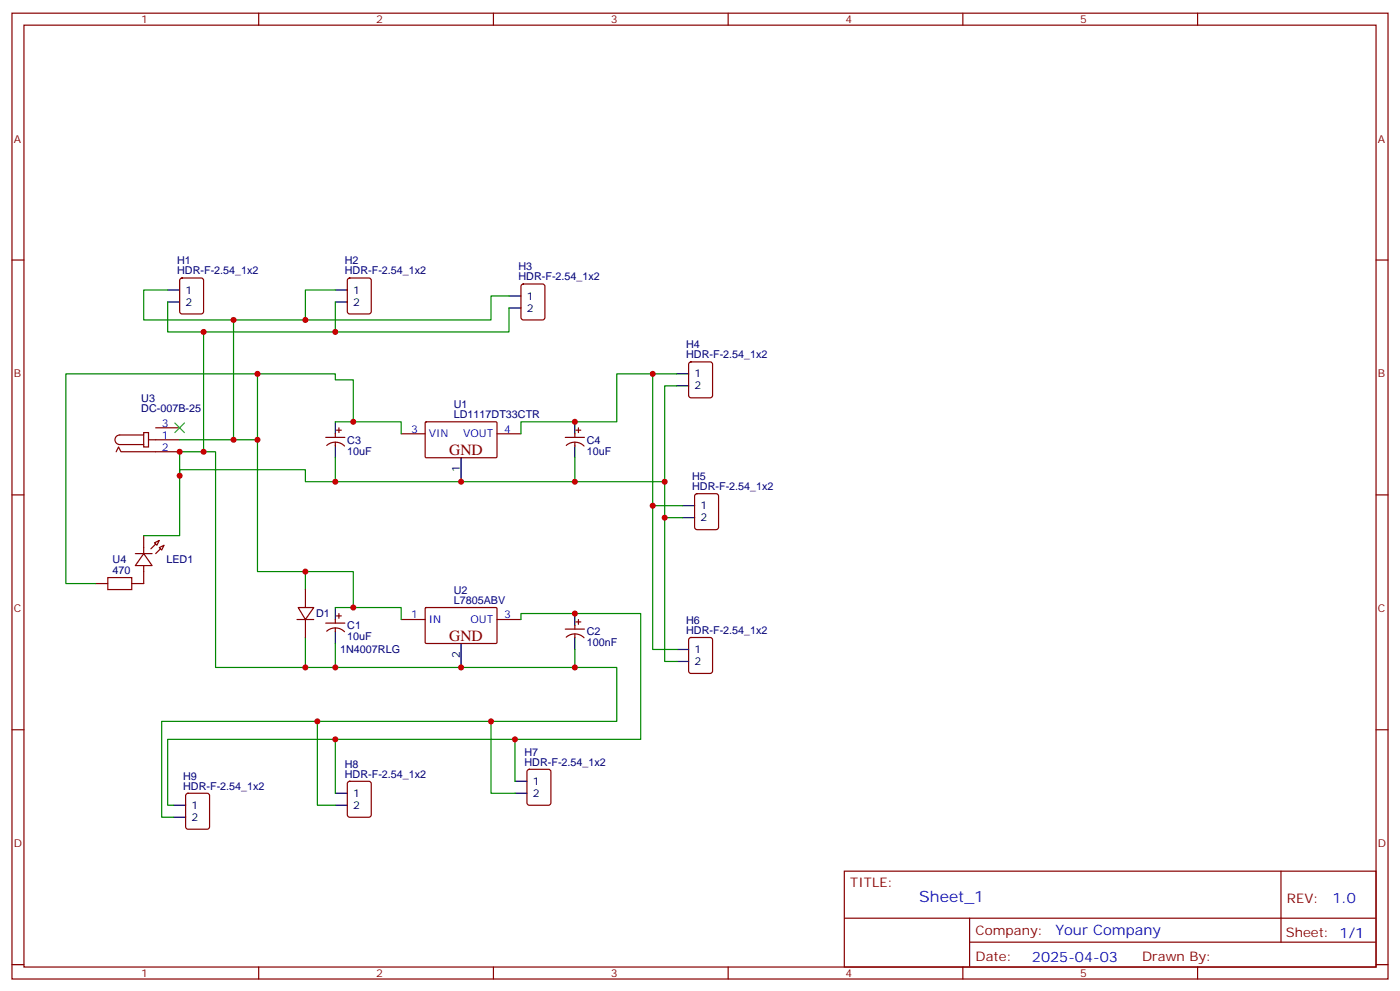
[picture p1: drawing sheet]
<svg xmlns="http://www.w3.org/2000/svg" width="412mm" height="292mm" viewBox="0 0 412 292" stroke-linecap="round" stroke-linejoin="round" font-family="sans-serif">
<g fill="none" stroke="#870000" stroke-width=".35">
<path d="M3.5 3.9h405.4v284.3h-405.4zM7.1 7.4h398.2v277.3h-398.2zM76.2 3.9v3.5M145.3 3.9v3.5M214.5 3.9v3.5M283.6 3.9v3.5M352.8 3.9v3.5M3.5 76.6h3.6M405.3 76.6h3.6M53.2 82.1l.4-.3h5.7l.6 .5 .1 9.4-.5 .7h-5.9l-.6-.4-.1-9.4zM102.5 82.1l.5-.3h5.7l.6 .5 .1 9.4-.5 .7h-5.9l-.6-.4-.1-9.4zM153.7 83.8l.5-.2h5.6l.7 .4v9.5l-.4 .6-5.9 .1-.7-.5v-9.4z"/>
<path d="M203.1 106.7l.5-.2h5.6l.6 .5 .1 9.4-.5 .7h-5.8l-.7-.4-.1-9.5zM34.2 133l.7-1.4 .7 1.4h17.3M42.3 127.4h1.4v4.2h-1.4zM42.3 128.1h-7a1.41 1.41 0 0 0-1.4 1.4 1.41 1.41 0 0 0 1.4 1.4h7M43.7 129.5h9.2M45.9 125.9h7M96 128.8h5.6M96.2 131.1a3.8 3.8 0 0 1 5.3 .2M98.8 127.7v1.1M98.8 130.2v1M99.1 126.6h1.4M99.8 125.9v1.5"/>
<path d="M118.2 127.7h7M125.3 124.4l.3-.2h20.6l.2 .3-.1 10.1-.3 .2-20.6-.1-.2-.3zM146.4 127.7h7.1M166.5 128.8h5.7M166.8 131.1a3.8 3.8 0 0 1 5.2 .2M169.3 127.7v1.1M169.3 130.2v1M169.7 126.6h1.4M170.4 125.9v1.5M3.5 145.7h3.6M42.3 157.7v5.3M45.5 159.8l1.4-.7-.7 1.4z"/>
<path d="M204.8 145.6l.5-.3h5.7l.6 .5 .1 9.4-.5 .7h-5.9l-.6-.4-.1-9.5zM405.3 145.7h3.6M28.2 171.8h3.5M39.9 163h4.9M42.3 163l2.5 3.5h-4.9zM42.3 166.5v5.3h-3.5M46.9 161.2l1.4-.7-.7 1.4zM87.8 178.9h4.6l-2.4 3.5zM90 173.6v5.3M125.3 179l.3-.1h20.6l.2 .3-.1 10.1-.3 .1h-20.6l-.2-.3zM87.5 182.4h4.9M90 182.4v5.3"/>
<path d="M96 183.4h5.6M96.2 185.8a3.8 3.8 0 0 1 5.3 .2M98.8 182.4v1M98.8 184.9v1M99.1 181.3h1.4M99.8 180.6v1.4M118.2 182.4h7M146.4 182.4h7.1M166.5 185.2h5.7M166.8 187.6a3.8 3.8 0 0 1 5.2 .2M169.3 184.1v1.1M169.3 186.6v1.1"/>
<path d="M169.7 183.1h1.4M170.4 182.4v1.4M203.1 187.9l.5-.2h5.6l.6 .4 .1 9.5-.5 .6-5.8 .1-.7-.5-.1-9.4zM3.5 214.8h3.6M405.3 214.8h3.6M54.9 233.7l.5-.2h5.6l.7 .5v9.4l-.4 .7h-5.9l-.7-.4v-9.5zM102.5 230.2l.5-.2h5.7l.6 .4 .1 9.5-.5 .6-5.9 .1-.6-.5-.1-9.4zM155.5 226.7l.4-.2h5.7l.6 .4 .1 9.5-.5 .6-5.9 .1-.6-.5-.1-9.4zM248.7 256.5h156.6v28.2h-156.6zM377.3 256.5v20.9M248.7 270.3h156.5M285.6 277.4h119.6"/>
<path d="M285.6 270.3v14.1M3.5 284h3.6M76.2 284.7v3.5M145.3 284.7v3.5M214.5 284.7v3.5M283.6 284.7v3.5M352.8 284.7v3.5M405.3 284h3.6"/>
</g>
<g fill="none" stroke="#000" stroke-width=".35">
<path d="M49.4 85.4h3.5M49.4 88.9h3.5M98.8 85.4h3.5M98.8 88.9h3.5M149.9 87.1h3.6M149.9 90.7h3.6M199.3 110.1h3.5M199.3 113.6h3.5M98.8 124.2v3.5M98.8 131.2v3.6M135.8 134.8v7M169.3 124.2v3.5"/>
<path d="M169.3 131.2v3.6M201.1 148.9h3.5M201.1 152.4h3.5M98.8 178.9v3.5M98.8 185.9v3.5M135.8 189.4v7.1M169.3 180.6v3.5M169.3 187.7v3.5M199.3 191.2h3.5M199.3 194.7h3.5M51.2 237.1h3.5M98.8 233.5h3.5"/>
<path d="M98.8 237.1h3.5M151.7 230h3.5M151.7 233.5h3.5M51.2 240.6h3.5"/>
</g>
<g fill="none" stroke="#008700" stroke-width=".35">
<path d="M49.4 85.4h-7.1v8.8h26.5v35.3M49.4 88.9v8.8h10.6v35.3M98.8 85.4h-8.8v8.8M98.8 88.9v8.8M149.9 87.1h-5.3v7.1h-75.8M149.9 90.7v7h-89.9M75.8 110.1h23v1.7h5.3v12.4M192.3 110.1v81.1h7M199.3 110.1h-17.6v14.1h-28.2v3.5M199.3 113.6h-3.5v28.2h-26.5M52.9 129.5h22.9v-19.4h-56.4v61.7h8.8M75.8 129.5v38.8h14.2"/>
<path d="M98.8 124.2h19.4v3.5M98.8 134.8v7h70.5v-7M42.3 157.7h10.6v-24.7h10.6v63.5h26.5M52.9 140.1v-1.8h37.1v3.5h8.8M192.3 148.9h8.8M195.8 141.8v52.9h3.5M195.8 152.4h5.3M90 173.6v-5.3h14.1v10.6M98.8 178.9h19.4v3.5M90 187.7v8.8h8.8M98.8 189.4v7.1h70.5v-5.3M153.5 182.4v-1.8h35.2v37.1h-139.3v19.4h1.8"/>
<path d="M169.3 196.5h12.4v15.9h-134.1v28.2h3.6M93.5 212.4v24.7h5.3M98.8 217.7v15.8M144.6 212.4v21.1h7.1M151.7 217.7v12.3"/>
</g>
<g fill="#870000" stroke="#870000" stroke-width=".35">
<path d="M44.4 161.6l1.5-1.4z"/>
<path d="M45.9 163l1.4-1.4z"/>
</g>
<path d="M31.7 170h7.1v3.6h-7.1z" fill="none" stroke="#a10000" stroke-width=".35"/>
<path d="M51.5 124.5l2.8 2.9M54.3 124.5l-2.8 2.9" fill="none" stroke="#3c3" stroke-width=".35"/>
<g fill="#c00">
<circle cx="104.1" cy="178.9" r=".88"/>
<circle cx="98.8" cy="196.5" r=".88"/>
<circle cx="169.3" cy="180.6" r=".88"/>
<circle cx="135.8" cy="196.5" r=".88"/>
<circle cx="169.3" cy="196.5" r=".88"/>
<circle cx="135.8" cy="141.8" r=".88"/>
<circle cx="169.3" cy="124.2" r=".88"/>
<circle cx="169.3" cy="141.8" r=".88"/>
<circle cx="104.1" cy="124.2" r=".88"/>
<circle cx="98.8" cy="141.8" r=".88"/>
<circle cx="90" cy="168.3" r=".88"/>
<circle cx="90" cy="196.5" r=".88"/>
<circle cx="75.8" cy="110.1" r=".88"/>
<circle cx="52.9" cy="140.1" r=".88"/>
<circle cx="52.9" cy="133" r=".88"/>
<circle cx="75.8" cy="129.5" r=".88"/>
<circle cx="68.8" cy="129.5" r=".88"/>
<circle cx="68.8" cy="94.2" r=".88"/>
<circle cx="90" cy="94.2" r=".88"/>
<circle cx="60" cy="133" r=".88"/>
<circle cx="60" cy="97.7" r=".88"/>
<circle cx="98.8" cy="97.7" r=".88"/>
<circle cx="192.3" cy="110.1" r=".88"/>
<circle cx="192.3" cy="148.9" r=".88"/>
<circle cx="195.8" cy="141.8" r=".88"/>
<circle cx="195.8" cy="152.4" r=".88"/>
<circle cx="98.8" cy="217.7" r=".88"/>
<circle cx="151.7" cy="217.7" r=".88"/>
<circle cx="93.5" cy="212.4" r=".88"/>
<circle cx="144.6" cy="212.4" r=".88"/>
</g>
<g font-size="4.6" fill="#800">
<text x="132.3" y="134.1">GND</text>
<text x="132.3" y="188.7">GND</text>
</g>
<text font-size="4.6" fill="#00f" x="270.8" y="265.5">Sheet_1</text>
<g font-size="4.2" fill="#00f">
<text x="392.5" y="265.7">1.0</text>
<text x="310.9" y="275.3">Your Company</text>
<text x="304" y="283.1">2025-04-03</text>
</g>
<g font-size="3.9" fill="#800">
<text x="250.5" y="261.1">TITLE:</text>
<text x="379.1" y="265.7">REV:</text>
<text x="287.4" y="275.3">Company:</text>
<text x="378.7" y="275.9">Sheet: 1/1</text>
<text x="287.4" y="282.9">Date:</text>
<text x="336.4" y="283">Drawn By:</text>
</g>
<g font-size="3.2" fill="#800">
<text x="41.6" y="6.9">1</text>
<text x="110.8" y="6.9">2</text>
<text x="179.9" y="6.9">3</text>
<text x="249.1" y="6.9">4</text>
<text x="318.2" y="6.9">5</text>
<text x="4.1" y="42">A</text>
<text x="405.9" y="42">A</text>
<text x="4.1" y="111.1">B</text>
<text x="405.9" y="111.1">B</text>
<text x="4.1" y="180.3">C</text>
<text x="405.9" y="180.3">C</text>
<text x="4.1" y="249.4">D</text>
<text x="405.9" y="249.4">D</text>
<text x="41.6" y="287.7">1</text>
<text x="110.8" y="287.7">2</text>
<text x="179.9" y="287.7">3</text>
<text x="249.1" y="287.7">4</text>
<text x="318.2" y="287.7">5</text>
</g>
<g font-size="3.2" fill="#000080">
<text x="52.2" y="77.8">H1</text>
<text x="101.6" y="77.8">H2</text>
<text x="52.2" y="80.8">HDR-F-2.54_1x2</text>
<text x="101.6" y="80.8">HDR-F-2.54_1x2</text>
<text x="152.7" y="82.6">HDR-F-2.54_1x2</text>
<text x="152.7" y="79.6">H3</text>
<text x="202.1" y="105.5">HDR-F-2.54_1x2</text>
<text x="202.1" y="102.5">H4</text>
<text x="41.6" y="118.3">U3</text>
<text x="41.6" y="121.2">DC-007B-25</text>
<text x="133.7" y="123">LD1117DT33CTR</text>
<text x="133.7" y="120.1">U1</text>
<text x="102.3" y="130.6">C3</text>
<text x="172.9" y="130.6">C4</text>
<text x="102.3" y="133.8">10uF</text>
<text x="172.9" y="133.8">10uF</text>
<text x="203.9" y="141.3">H5</text>
<text x="203.9" y="144.3">HDR-F-2.54_1x2</text>
<text x="33.2" y="165.8">U4</text>
<text x="49" y="165.9">LED1</text>
<text x="33.2" y="169">470</text>
<text x="133.7" y="177.7">L7805ABV</text>
<text x="133.7" y="174.7">U2</text>
<text x="93.1" y="181.8">D1</text>
<text x="102.3" y="185.3">C1</text>
<text x="202.1" y="183.7">H6</text>
<text x="102.3" y="188.5">10uF</text>
<text x="172.9" y="190.3">100nF</text>
<text x="172.9" y="187">C2</text>
<text x="202.1" y="186.6">HDR-F-2.54_1x2</text>
<text x="100.2" y="192.4">1N4007RLG</text>
<text x="101.6" y="226">H8</text>
<text x="154.5" y="225.4">HDR-F-2.54_1x2</text>
<text x="154.5" y="222.5">H7</text>
<text x="54" y="232.5">HDR-F-2.54_1x2</text>
<text x="54" y="229.5">H9</text>
<text x="101.6" y="229">HDR-F-2.54_1x2</text>
</g>
<g font-size="3.2">
<text x="54.7" y="86.4">1</text>
<text x="54.7" y="90">2</text>
<text x="104.1" y="86.4">1</text>
<text x="104.1" y="90">2</text>
<text x="155.2" y="88.2">1</text>
<text x="155.2" y="91.7">2</text>
<text x="204.6" y="111.1">1</text>
<text x="204.6" y="114.7">2</text>
<text x="135.5" y="138.9" transform="rotate(-90 135.5 138.9)">1</text>
<text x="206.4" y="149.9">1</text>
<text x="206.4" y="153.5">2</text>
<text x="135.5" y="193.6" transform="rotate(-90 135.5 193.6)">2</text>
<text x="204.6" y="192.3">1</text>
<text x="204.6" y="195.8">2</text>
<text x="157" y="231.1">1</text>
<text x="56.4" y="238.1">1</text>
<text x="104.1" y="234.6">1</text>
<text x="104.1" y="238.1">2</text>
<text x="157" y="234.6">2</text>
<text x="56.4" y="241.7">2</text>
</g>
<g font-size="3.2" fill="#00f">
<text x="47.6" y="125.6">3</text>
<text x="47.6" y="129.1">1</text>
<text x="121.1" y="127.4">3</text>
<text x="126.3" y="128.8">VIN</text>
<text x="136.4" y="128.8">VOUT</text>
<text x="148.5" y="127.4">4</text>
<text x="47.6" y="132.6">2</text>
<text x="121.1" y="182">1</text>
<text x="126.3" y="183.4">IN</text>
<text x="138.6" y="183.4">OUT</text>
<text x="148.5" y="182">3</text>
</g>
</svg>
